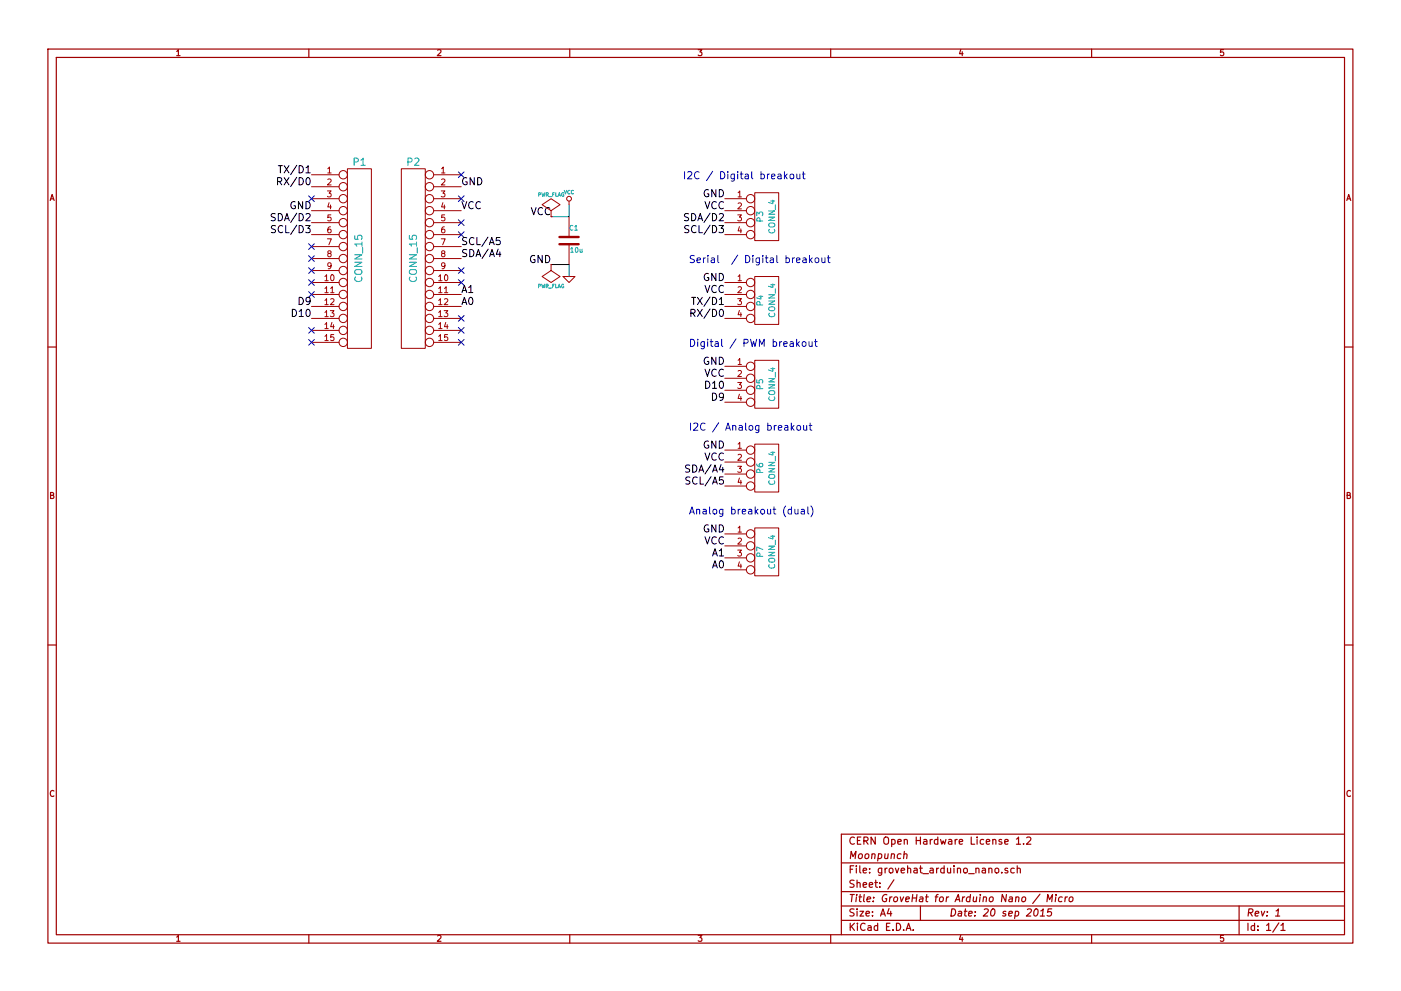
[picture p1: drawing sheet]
EESchema Schematic File Version 2
LIBS:power
LIBS:device
LIBS:transistors
LIBS:conn
LIBS:linear
LIBS:regul
LIBS:74xx
LIBS:cmos4000
LIBS:adc-dac
LIBS:memory
LIBS:xilinx
LIBS:special
LIBS:microcontrollers
LIBS:dsp
LIBS:microchip
LIBS:analog_switches
LIBS:motorola
LIBS:texas
LIBS:intel
LIBS:audio
LIBS:interface
LIBS:digital-audio
LIBS:philips
LIBS:display
LIBS:cypress
LIBS:siliconi
LIBS:opto
LIBS:atmel
LIBS:contrib
LIBS:valves
LIBS:grovehat_parts
LIBS:grovehat_arduino_nano-cache
EELAYER 27 0
EELAYER END
$Descr A4 11693 8268
encoding utf-8
Sheet 1 1
Title "GroveHat for Arduino Nano / Micro"
Date "20 sep 2015"
Rev "1"
Comp "Moonpunch"
Comment1 "CERN Open Hardware License 1.2"
Comment2 ""
Comment3 ""
Comment4 ""
$EndDescr
$Comp
L CONN_4 P3
U 1 1
P 6400 1800
F 0 "P3" V 6350 1800 50  0000 C CNN
F 1 "CONN_4" V 6450 1800 50  0000 C CNN
F 2 "TWIG_2.0" H 6400 1800 60  0001 C CNN
F 3 "~" H 6400 1800 60  0000 C CNN
	1    6400 1800
	1    0    0    -1  
$EndComp
$Comp
L CONN_4 P4
U 1 1
P 6400 2500
F 0 "P4" V 6350 2500 50  0000 C CNN
F 1 "CONN_4" V 6450 2500 50  0000 C CNN
F 2 "TWIG_2.0" H 6400 2500 60  0001 C CNN
F 3 "~" H 6400 2500 60  0000 C CNN
	1    6400 2500
	1    0    0    -1  
$EndComp
$Comp
L CONN_4 P7
U 1 1
P 6400 4600
F 0 "P7" V 6350 4600 50  0000 C CNN
F 1 "CONN_4" V 6450 4600 50  0000 C CNN
F 2 "TWIG_2.0" H 6400 4600 60  0001 C CNN
F 3 "~" H 6400 4600 60  0000 C CNN
	1    6400 4600
	1    0    0    -1  
$EndComp
$Comp
L C C1
U 1 1
P 4750 2000
F 0 "C1" H 4750 2100 40  0000 L CNN
F 1 "10u" H 4756 1915 40  0000 L CNN
F 2 "SM0805" H 4788 1850 30  0001 C CNN
F 3 "~" H 4750 2000 60  0000 C CNN
	1    4750 2000
	1    0    0    -1  
$EndComp
$Comp
L CONN_15 P1
U 1 1
P 3000 2150
F 0 "P1" H 3000 2950 60  0000 C CNN
F 1 "CONN_15" V 3000 2150 60  0000 C CNN
F 2 "" H 3000 2150 60  0000 C CNN
F 3 "" H 3000 2150 60  0000 C CNN
	1    3000 2150
	1    0    0    -1  
$EndComp
$Comp
L CONN_15 P2
U 1 1
P 3450 2150
F 0 "P2" H 3450 2950 60  0000 C CNN
F 1 "CONN_15" V 3450 2150 60  0000 C CNN
F 2 "" H 3450 2150 60  0000 C CNN
F 3 "" H 3450 2150 60  0000 C CNN
	1    3450 2150
	-1   0    0    -1  
$EndComp
Text Label 2600 1450 2    60   ~ 0
TX/D1
Text Label 2600 1550 2    60   ~ 0
RX/D0
Text Label 2600 1750 2    60   ~ 0
GND
Text Label 3850 1550 0    60   ~ 0
GND
Text Label 3850 1750 0    60   ~ 0
VCC
Text Label 3850 2550 0    60   ~ 0
A0
Text Label 2600 1850 2    60   ~ 0
SDA/D2
Text Label 2600 1950 2    60   ~ 0
SCL/D3
$Comp
L VCC #PWR01
U 1 1
P 4750 1700
F 0 "#PWR01" H 4750 1800 30  0001 C CNN
F 1 "VCC" H 4750 1800 30  0000 C CNN
F 2 "" H 4750 1700 60  0000 C CNN
F 3 "" H 4750 1700 60  0000 C CNN
	1    4750 1700
	1    0    0    -1  
$EndComp
Wire Wire Line
	4750 1700 4750 1800
Wire Wire Line
	4750 1800 4600 1800
Text Label 4600 1800 2    60   ~ 0
VCC
$Comp
L GND #PWR02
U 1 1
P 4750 2300
F 0 "#PWR02" H 4750 2300 30  0001 C CNN
F 1 "GND" H 4750 2230 30  0001 C CNN
F 2 "" H 4750 2300 60  0000 C CNN
F 3 "" H 4750 2300 60  0000 C CNN
	1    4750 2300
	1    0    0    -1  
$EndComp
Wire Wire Line
	4750 2200 4750 2300
Wire Wire Line
	4750 2200 4600 2200
Text Label 4600 2200 2    60   ~ 0
GND
Text Label 6050 1650 2    60   ~ 0
GND
Text Label 6050 1750 2    60   ~ 0
VCC
Text Label 6050 1850 2    60   ~ 0
SDA/D2
Text Label 6050 1950 2    60   ~ 0
SCL/D3
Text Label 6050 2350 2    60   ~ 0
GND
Text Label 6050 2450 2    60   ~ 0
VCC
Text Label 6050 4450 2    60   ~ 0
GND
Text Label 6050 4550 2    60   ~ 0
VCC
Text Label 6050 4750 2    60   ~ 0
A0
Text Label 3850 2450 0    60   ~ 0
A1
Text Label 6050 4650 2    60   ~ 0
A1
Text Label 6050 2650 2    60   ~ 0
RX/D0
Text Label 6050 2550 2    60   ~ 0
TX/D1
Text Notes 5700 1500 0    60   ~ 0
I2C / Digital breakout
Text Notes 5750 2200 0    60   ~ 0
Serial  / Digital breakout
Text Notes 5750 4300 0    60   ~ 0
Analog breakout (dual)
NoConn ~ 2600 1650
NoConn ~ 2600 2050
NoConn ~ 2600 2150
NoConn ~ 2600 2250
NoConn ~ 2600 2350
NoConn ~ 2600 2450
NoConn ~ 2600 2750
NoConn ~ 2600 2850
NoConn ~ 3850 2850
NoConn ~ 3850 2750
NoConn ~ 3850 2650
NoConn ~ 3850 2350
NoConn ~ 3850 2250
NoConn ~ 3850 1950
NoConn ~ 3850 1850
NoConn ~ 3850 1650
NoConn ~ 3850 1450
$Comp
L PWR_FLAG #FLG03
U 1 1
P 4600 1800
F 0 "#FLG03" H 4600 1895 30  0001 C CNN
F 1 "PWR_FLAG" H 4600 1980 30  0000 C CNN
F 2 "" H 4600 1800 60  0000 C CNN
F 3 "" H 4600 1800 60  0000 C CNN
	1    4600 1800
	1    0    0    -1  
$EndComp
$Comp
L PWR_FLAG #FLG04
U 1 1
P 4600 2200
F 0 "#FLG04" H 4600 2295 30  0001 C CNN
F 1 "PWR_FLAG" H 4600 2380 30  0000 C CNN
F 2 "" H 4600 2200 60  0000 C CNN
F 3 "" H 4600 2200 60  0000 C CNN
	1    4600 2200
	-1   0    0    1   
$EndComp
$Comp
L CONN_4 P5
U 1 1
P 6400 3200
F 0 "P5" V 6350 3200 50  0000 C CNN
F 1 "CONN_4" V 6450 3200 50  0000 C CNN
F 2 "~" H 6400 3200 60  0000 C CNN
F 3 "~" H 6400 3200 60  0000 C CNN
	1    6400 3200
	1    0    0    -1  
$EndComp
Text Label 6050 3050 2    60   ~ 0
GND
Text Label 6050 3150 2    60   ~ 0
VCC
Text Label 6050 3350 2    60   ~ 0
D9
Text Label 6050 3250 2    60   ~ 0
D10
Text Label 3850 2050 0    60   ~ 0
SCL/A5
Text Label 3850 2150 0    60   ~ 0
SDA/A4
Text Label 2600 2550 2    60   ~ 0
D9
Text Label 2600 2650 2    60   ~ 0
D10
Text Notes 5750 2900 0    60   ~ 0
Digital / PWM breakout
Text Notes 5750 3600 0    60   ~ 0
I2C / Analog breakout
$Comp
L CONN_4 P6
U 1 1
P 6400 3900
F 0 "P6" V 6350 3900 50  0000 C CNN
F 1 "CONN_4" V 6450 3900 50  0000 C CNN
F 2 "TWIG_2.0" H 6400 3900 60  0001 C CNN
F 3 "~" H 6400 3900 60  0000 C CNN
	1    6400 3900
	1    0    0    -1  
$EndComp
Text Label 6050 3750 2    60   ~ 0
GND
Text Label 6050 3850 2    60   ~ 0
VCC
Text Label 6050 3950 2    60   ~ 0
SDA/A4
Text Label 6050 4050 2    60   ~ 0
SCL/A5
$EndSCHEMATC
